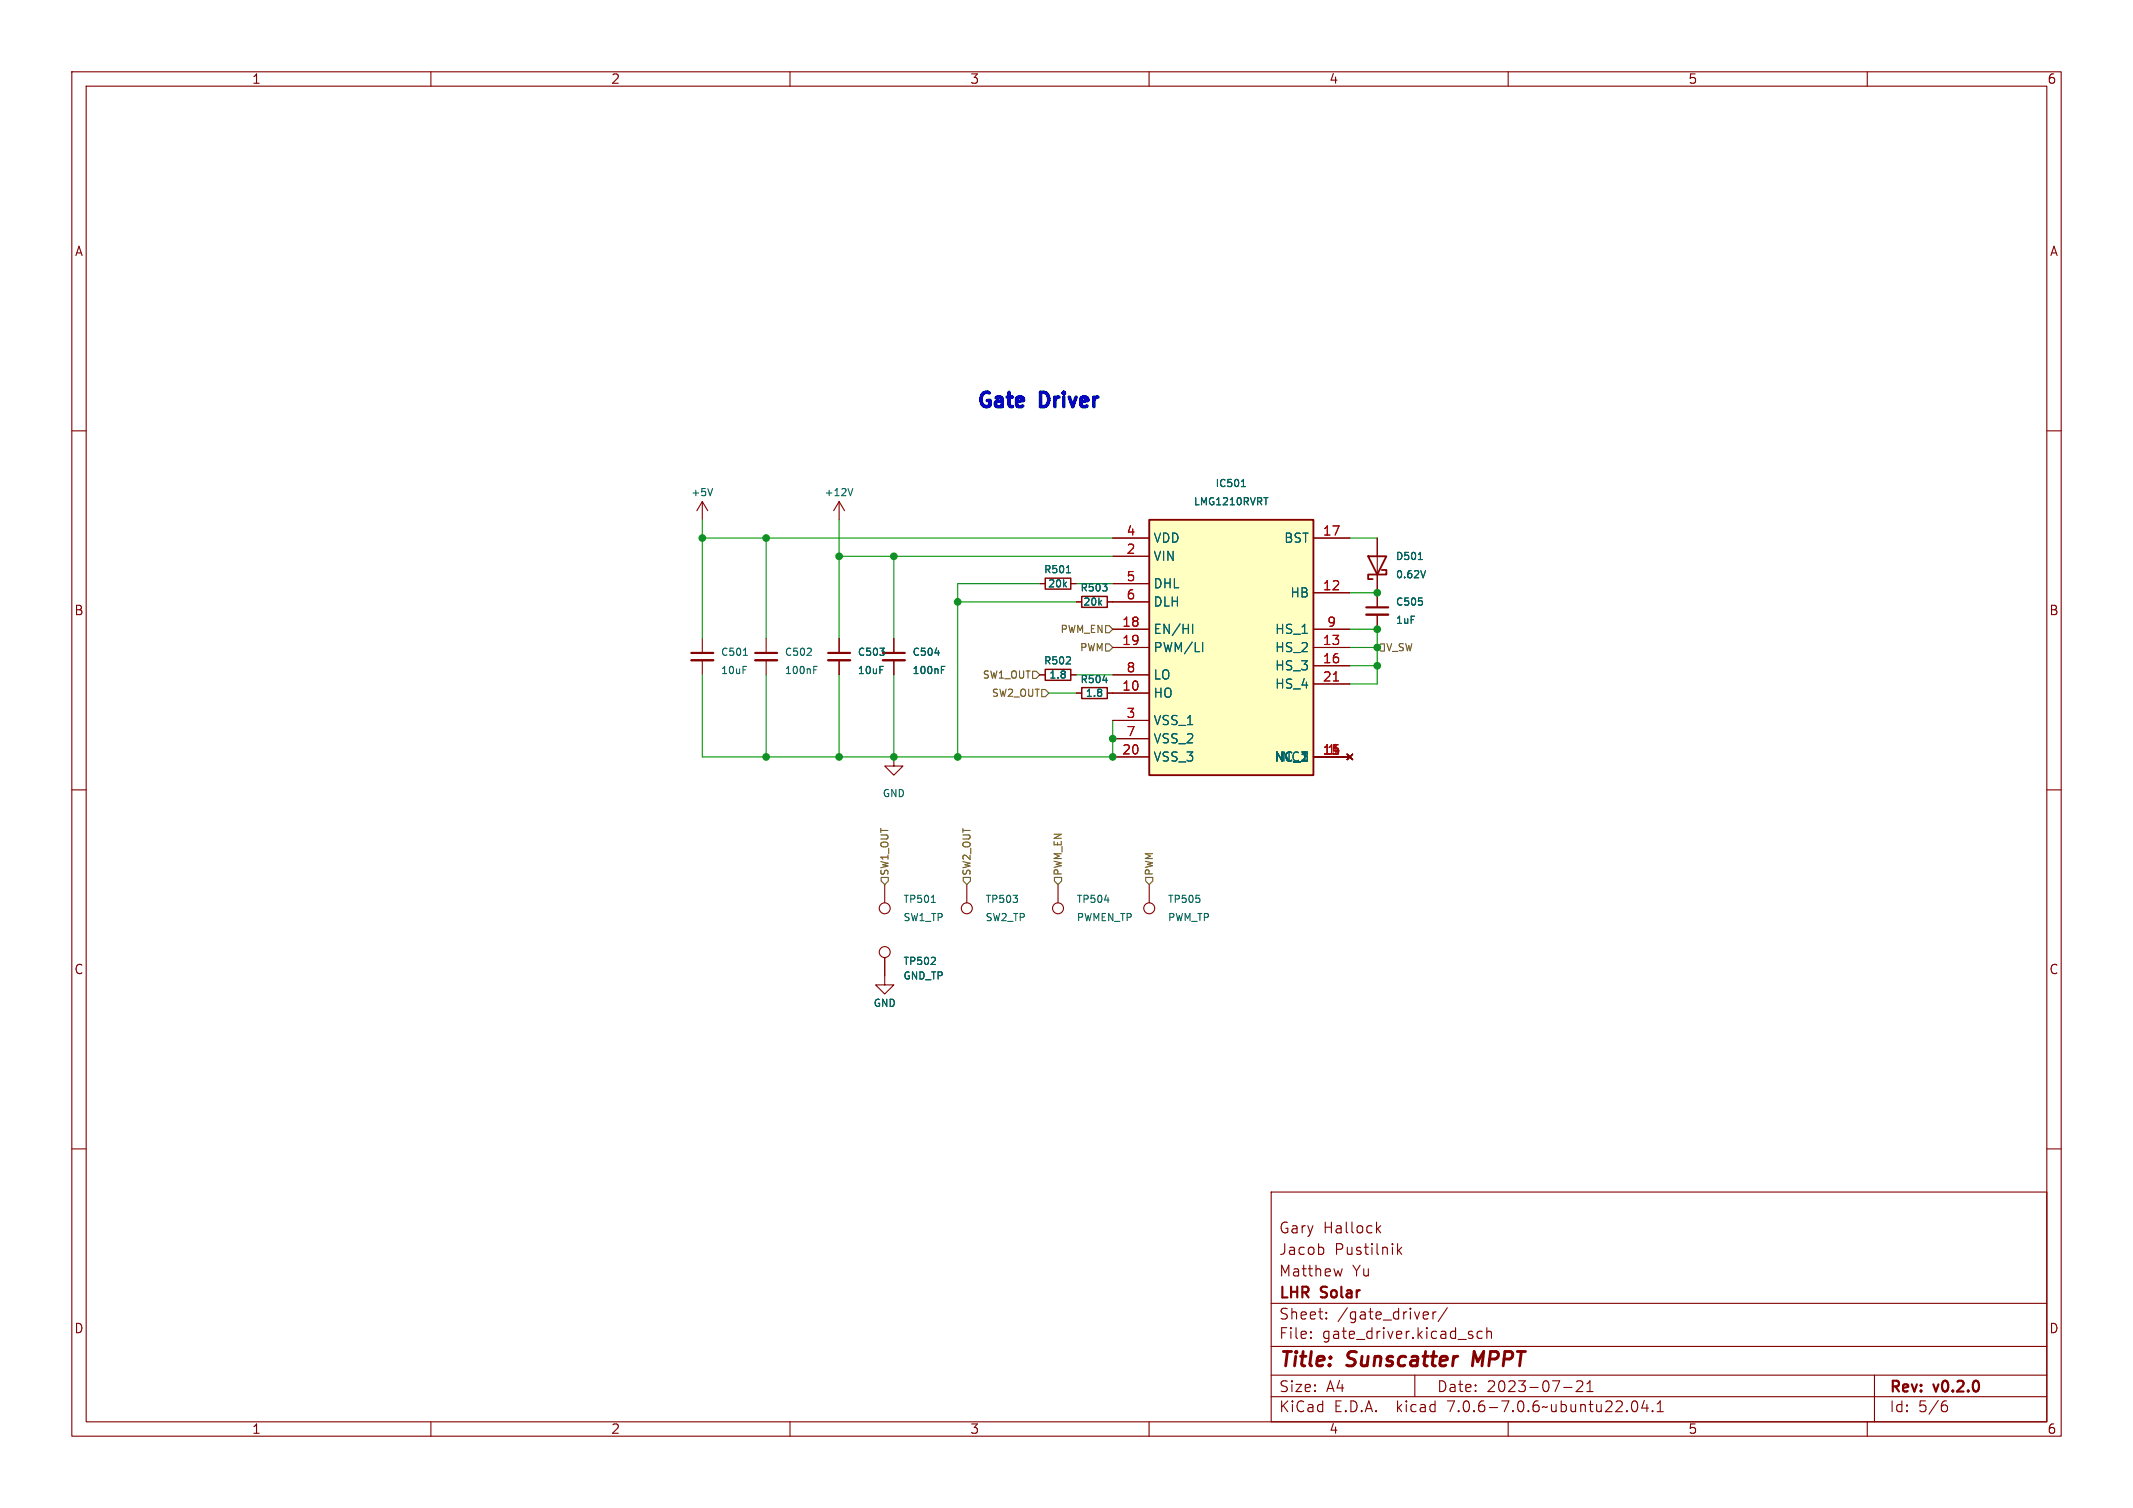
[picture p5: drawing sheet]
<svg xmlns="http://www.w3.org/2000/svg" width="297mm" height="210mm" viewBox="0 0 297 210" stroke-linecap="round" stroke-linejoin="round" font-family="sans-serif">
<g fill="none" stroke="#840000" stroke-width=".15">
<path d="M10 10h277v190h-277zM12 12h273v186h-273zM60 10v2M110 10v2M160 10v2M210 10v2M260 10v2M10 60h2M285 60h2M97.8 69.9l-.8 1.2M97.8 69.9v2.5M97.8 69.9l.8 1.2"/>
<path d="M116.8 69.9v2.5M116.8 69.9l-.7 1.2M116.8 69.9l.8 1.2M154.9 74.9h5.1M154.9 77.5h5.1M182.9 74.9h5.1M191.8 74.9v9.7M97.8 88.9v2M97.8 91.9v2.1M106.7 88.9v2M106.7 91.9v2.1M116.8 88.9v2"/>
<path d="M116.8 91.9v2.1M124.5 88.9v2M124.5 91.9v2.1M144.8 94h.7M144.8 81.3h.7M149.1 94h.8M149.1 81.3h.8M149.9 83.8h.7M149.9 96.5h.7M154.2 83.8h5.8M154.2 96.5h5.8M154.9 94h5.1"/>
<path d="M154.9 81.3h5.1M154.9 90.2h5.1M154.9 87.6h5.1M182.9 82.6h5.1M182.9 90.2h5.1M182.9 92.7h5.1M182.9 87.6h5.1M182.9 95.3h5.1M191.8 85.6v2M10 110h2M124.5 105.4v1.3h1.2l-1.2 1.3-1.3-1.3h1.3M154.9 105.4h5.1"/>
<path d="M154.9 100.3h5.1M154.9 102.9h5.1M182.9 105.4h5.1M187.6 105l.7 .8M188.3 105l-.7 .8M285 110h2M123.2 133.4v3.8h-1.3l1.3 1.2 1.3-1.2h-1.3M123.2 123.2v2.5M134.6 123.2v2.5M147.3 123.2v2.5M160 123.2v2.5M10 160h2"/>
<path d="M285 160h2M177 166h108v32h-108zM184.2 173.8l.1 .2v.4l-.1 .2M186.9 176.7l-.3 1-.3-.7M191.8 171.1l.4 .6M192.2 170.7l-.5 .6M194.6 173.2v1.5M194.7 174.1l.5 .6M195.2 173.7l-.6 .6M60 198v2M110 198v2M160 198v2"/>
<path d="M177 194.5h108M177 191.5h108M177 187.5h108M177 181.5h108M182.5 186.3h.1l-.1 .1M182.5 186.3v.1M182.5 185.5v.1M182.5 185.5h.1l-.1 .1M184.7 183.6v.1M184.7 183.6h-.1l.1 .1M184.7 182.8v.1M184.7 182.8h-.1l.1 .1"/>
<path d="M197 191.5v3M198.4 182.7l.4 .1 .1 .3-.7 .1M198.8 183.6l-.4 .1M199.5 182.7v1M200 182.7l-.3 .1-.2 .2M201.5 182.1l-1.3 2M204.9 185.9l.2 .2-.1 .2-.1 .1M204.9 185.4l.1 .1M206.4 185.5l-.4-.1-.3 .3v.4l.1 .2 .2 .1 .4-.1M207 185.5a.37 .37 0 0 1 .7 .1v.8M207 184.9v1.5M210 198v2"/>
<path d="M217.7 193.2h1.2M219.5 192.4l.2-.1 .5 .1a.41 .41 0 0 1 .1 .5l-.8 .9h.9M221 193.8h.8M221 192.7l.4-.4v1.5M227.3 195.2a.36 .36 0 0 1 .4-.1 .36 .36 0 0 1 .3 .3 .77 .77 0 0 1-.5 1.2 .91 .91 0 0 1-.2-1.4zM229 195l-.4 1.1h.9M229.3 195.6v1M230.1 196.5h.1l-.1 .1M230.1 196.5h-.1l.1 .1M230.1 196.5v.1M230.7 196.6h.9M230.7 195.5l.5-.4v1.5"/>
<path d="M260 198v2M261 191.5v6.5M270.6 195.7h.3l.3 .3-.1 .5-.2 .1h-.3M271 195.1l-.4 .1"/>
<circle cx="123.2" cy="126.5" r=".76"/>
<circle cx="123.2" cy="132.6" r=".76"/>
<circle cx="134.6" cy="126.5" r=".76"/>
<circle cx="147.3" cy="126.5" r=".76"/>
<circle cx="160" cy="126.5" r=".76"/>
</g>
<path d="M205.3 188.2l-.3 2" fill="none" stroke="#840000" stroke-width=".4"/>
<path d="M145.5 93.2h3.6v1.5h-3.6zM145.5 80.5h3.6v1.5h-3.6zM150.6 83.1h3.6v1.5h-3.6zM150.6 95.8h3.6v1.5h-3.6z" fill="none" stroke="#840000" stroke-width=".2"/>
<g fill="none" stroke="#006464" stroke-width=".15">
<path d="M99.2 68l-.3 1M118.7 68l-.3 1M148.5 79.8h.6M172.9 67.8h.5M173 66.9l.1-.1v1M176 69.3h.5M197.5 77.9h.6M198.5 79.5l-.3 1M103.5 92.8h.4M103.5 91.3h.6M112.4 91.3h.6M112.9 90.4v.3"/>
<path d="M113.3 92.8h.5M113.3 93.3h.3M122.5 90.3h.6l-.3 .3M122.5 92.8h.5M123.1 90.7v.5M130.2 90.9h.6M131.1 92.8h.5M131.1 93.3h.3M148.4 92.5h.7M149 91.6v.3M153.5 81.3h.6l-.3 .4M153.6 94.7h.6"/>
<path d="M154.1 81.8v.4M166.1 86.9v1.3M167.5 89.5v1.2M198 83.8v.4M129.6 134.3h.6M129.7 125.7h.5M130.2 133.4v.3M141.1 124.7h.6l-.4 .4M141.6 125.2v.4M153.8 125.3h.6M167 125.2v.4"/>
</g>
<path d="M160 72.4h22.9v35.6h-22.9zM190.5 77.5h2.5l-1.2 2.5zM192.4 79.4h.6v.6h-2.5v.6h.6" fill="none" stroke="#840000" stroke-width=".25"/>
<path d="M96.3 91.9h3M105.2 91.9h3M115.3 91.9h3.1M122.9 91.9h3.1M190.2 85.6h3.1" fill="none" stroke="#840000" stroke-width=".33"/>
<path d="M96.3 90.9h3M105.2 90.9h3M115.3 90.9h3.1M122.9 90.9h3.1M190.2 84.6h3.1" fill="none" stroke="#840000" stroke-width=".3"/>
<path d="M160 72.4h22.9v35.6h-22.9z" fill="#ffffc2" stroke="#ffffc2" stroke-width=".14"/>
<path d="M185.7 94.8h.7" fill="none" stroke="#a90000" stroke-width=".15"/>
<path d="M143.8 93.5h.5l.5 .5-.5 .5h-.5zM145.1 96h.4l.5 .5-.5 .5h-.4zM153.9 89.7h.5l.5 .5-.5 .5h-.5zM153.9 87.1h.5l.5 .5-.5 .5h-.5zM192.3 89.7h.5v1h-.5l-.5-.5zM122.7 122.2h1v.5l-.5 .5-.5-.5zM134.1 122.2h1v.5l-.5 .5-.5-.5zM146.8 122.2h1v.5l-.5 .5-.5-.5zM159.5 122.2h1v.5l-.5 .5-.5-.5z" fill="none" stroke="#725600" stroke-width=".15"/>
<g fill="none" stroke="#009600" stroke-width=".15">
<path d="M97.8 74.9h57.1M97.8 72.4v16.5M106.7 74.9v14M116.8 72.4v16.5M116.8 77.5h38.1M124.5 77.5v11.4M188 74.9h3.8M97.8 94v11.4h57.1v-5.1M106.7 94v11.4M116.8 94v11.4M124.5 94v11.4M133.3 83.8h16.6"/>
<path d="M144.8 81.3h-11.5v24.1M146 96.5h3.9M149.9 81.3h5M149.9 94h5M188 87.6h3.8v7.7h-3.8M188 82.6h3.8M188 90.2h3.8M188 92.7h3.8"/>
</g>
<g fill="#009600" stroke="#009600" stroke-width=".15">
<circle cx="191.8" cy="87.6" r=".46"/>
<circle cx="191.8" cy="82.6" r=".46"/>
<circle cx="124.5" cy="77.5" r=".46"/>
<circle cx="133.3" cy="83.8" r=".46"/>
<circle cx="191.8" cy="92.7" r=".46"/>
<circle cx="154.9" cy="105.4" r=".46"/>
<circle cx="191.8" cy="90.2" r=".46"/>
<circle cx="116.8" cy="77.5" r=".46"/>
<circle cx="154.9" cy="102.9" r=".46"/>
<circle cx="116.8" cy="105.4" r=".46"/>
<circle cx="124.5" cy="105.4" r=".46"/>
<circle cx="133.3" cy="105.4" r=".46"/>
<circle cx="97.8" cy="74.9" r=".46"/>
<circle cx="106.7" cy="74.9" r=".46"/>
<circle cx="106.7" cy="105.4" r=".46"/>
</g>
<g font-size="2.8" fill="#0000c2">
<text x="135.9" y="56.9">Gate</text>
<text x="145.2" y="56.9">Driver</text>
</g>
<g font-size="2.8" fill="#840000">
<text x="178" y="190.9">Title:</text>
<text x="187.7" y="190.9">Sunscatter</text>
<text x="205.9" y="190.9">MPPT</text>
</g>
<g font-size="2.1" fill="#840000">
<text x="178" y="172">Gary</text>
<text x="184.2" y="172">Hallock</text>
<text x="178" y="178">Matthew</text>
<text x="178" y="175">Jacob</text>
<text x="185.8" y="175">Pustilnik</text>
<text x="188.3" y="178">Yu</text>
<text x="178" y="184">Sheet:</text>
<text x="178" y="181.2">LHR</text>
<text x="184" y="181.2">Solar</text>
<text x="186.2" y="184">/gate_driver/</text>
<text x="178" y="186.7">File:</text>
<text x="184.1" y="186.7">gate_driver.kicad_sch</text>
<text x="178" y="196.9">KiCad</text>
<text x="178" y="194.1">Size:</text>
<text x="184.7" y="194.1">A4</text>
<text x="185.7" y="196.9">E.D.A.</text>
<text x="194.6" y="196.9">kicad</text>
<text x="200" y="194.1">Date:</text>
<text x="201.8" y="196.9">7.0.6-7.0.6~ubuntu22.04.1</text>
<text x="207" y="194.1">2023-07-21</text>
<text x="263" y="194.3">Rev:</text>
<text x="263" y="196.9">Id:</text>
<text x="267.1" y="196.9">5/6</text>
<text x="269.4" y="194.3">v0.2.0</text>
</g>
<g font-size="1.8" fill="#840000">
<text x="35" y="11.9">1</text>
<text x="85" y="11.9">2</text>
<text x="135" y="11.9">3</text>
<text x="185" y="11.9">4</text>
<text x="235" y="11.9">5</text>
<text x="285" y="11.9">6</text>
<text x="10.3" y="35.9">A</text>
<text x="285.3" y="35.9">A</text>
<text x="10.3" y="85.9">B</text>
<text x="285.3" y="85.9">B</text>
<text x="10.3" y="135.9">C</text>
<text x="285.3" y="135.9">C</text>
<text x="10.3" y="185.9">D</text>
<text x="285.3" y="185.9">D</text>
<text x="35" y="199.9">1</text>
<text x="85" y="199.9">2</text>
<text x="135" y="199.9">3</text>
<text x="185" y="199.9">4</text>
<text x="235" y="199.9">5</text>
<text x="285" y="199.9">6</text>
</g>
<g font-size="1.8" fill="#a90000">
<text x="156.8" y="77.2">2</text>
<text x="156.8" y="74.7">4</text>
<text x="184.1" y="74.7">17</text>
<text x="156.8" y="81">5</text>
<text x="156.8" y="83.6">6</text>
<text x="184.1" y="82.3">12</text>
<text x="156.2" y="87.4">18</text>
<text x="156.2" y="89.9">19</text>
<text x="184.1" y="89.9">13</text>
<text x="184.7" y="87.4">9</text>
<text x="156.8" y="93.7">8</text>
<text x="184.1" y="92.5">16</text>
<text x="184.1" y="95">21</text>
<text x="156.2" y="96.3">10</text>
<text x="156.8" y="100.1">3</text>
<text x="156.2" y="105.2">20</text>
<text x="156.8" y="102.6">7</text>
<text x="184.1" y="105.2">11</text>
<text x="184.1" y="105.2">14</text>
<text x="184.7" y="105.2">1</text>
</g>
<g font-size="1.8" fill="#006464">
<text x="160.5" y="75.8">VDD</text>
<text x="178.7" y="75.8">BST</text>
<text x="160.5" y="78.3">VIN</text>
<text x="160.5" y="82.1">DHL</text>
<text x="179.6" y="83.4">HB</text>
<text x="160.5" y="88.5">EN/HI</text>
<text x="160.5" y="84.7">DLH</text>
<text x="177.5" y="88.5">HS_1</text>
<text x="160.5" y="91">PWM/LI</text>
<text x="160.5" y="94.8">LO</text>
<text x="177.5" y="91">HS_2</text>
<text x="177.5" y="93.6">HS_3</text>
<text x="160.5" y="97.4">HO</text>
<text x="160.5" y="101.2">VSS_1</text>
<text x="177.5" y="96.1">HS_4</text>
<text x="160.5" y="106.3">VSS_3</text>
<text x="160.5" y="103.7">VSS_2</text>
<text x="177.4" y="106.3">NC_1</text>
<text x="178.4" y="106.3">NC1</text>
</g>
<g font-size="1.4" fill="#006464">
<text x="96.1" y="69.3">+5V</text>
<text x="114.7" y="69.3">+12V</text>
<text x="166.1" y="70.6">LMG1210RVRT</text>
<text x="169.2" y="68">IC501</text>
<text x="145.3" y="80">R501</text>
<text x="145.8" y="82">20k</text>
<text x="150.3" y="82.6">R503</text>
<text x="194.3" y="78.2">D501</text>
<text x="194.3" y="80.7">0.62V</text>
<text x="150.7" y="84.5">20k</text>
<text x="194.3" y="84.5">C505</text>
<text x="194.3" y="87.1">1uF</text>
<text x="100.3" y="91.5">C501</text>
<text x="100.3" y="94.1">10uF</text>
<text x="109.2" y="91.5">C502</text>
<text x="109.2" y="94.1">100nF</text>
<text x="119.3" y="91.5">C503</text>
<text x="119.3" y="94.1">10uF</text>
<text x="127" y="91.5">C504</text>
<text x="127" y="94.1">100nF</text>
<text x="145.3" y="92.7">R502</text>
<text x="146" y="94.7">1.8</text>
<text x="150.3" y="95.3">R504</text>
<text x="151.1" y="97.2">1.8</text>
<text x="122.8" y="111.2">GND</text>
<text x="125.7" y="126">TP501</text>
<text x="137.1" y="126">TP503</text>
<text x="149.8" y="126">TP504</text>
<text x="162.5" y="126">TP505</text>
<text x="125.7" y="128.5">SW1_TP</text>
<text x="137.1" y="128.5">SW2_TP</text>
<text x="149.8" y="128.5">PWMEN_TP</text>
<text x="162.5" y="128.5">PWM_TP</text>
<text x="125.7" y="134.6">TP502</text>
<text x="125.7" y="136.6">GND_TP</text>
<text x="121.5" y="140.4">GND</text>
</g>
<g font-size="1.4" fill="#725600">
<text x="147.5" y="88.4">PWM_EN</text>
<text x="136.7" y="94.7">SW1_OUT</text>
<text x="150.2" y="90.9">PWM</text>
<text x="192.9" y="90.9">V_SW</text>
<text x="138" y="97.2">SW2_OUT</text>
<text x="123.9" y="122" transform="rotate(-90 123.9 122)">SW1_OUT</text>
<text x="135.3" y="122" transform="rotate(-90 135.3 122)">SW2_OUT</text>
<text x="148" y="122" transform="rotate(-90 148 122)">PWM_EN</text>
<text x="160.7" y="122" transform="rotate(-90 160.7 122)">PWM</text>
</g>
</svg>
